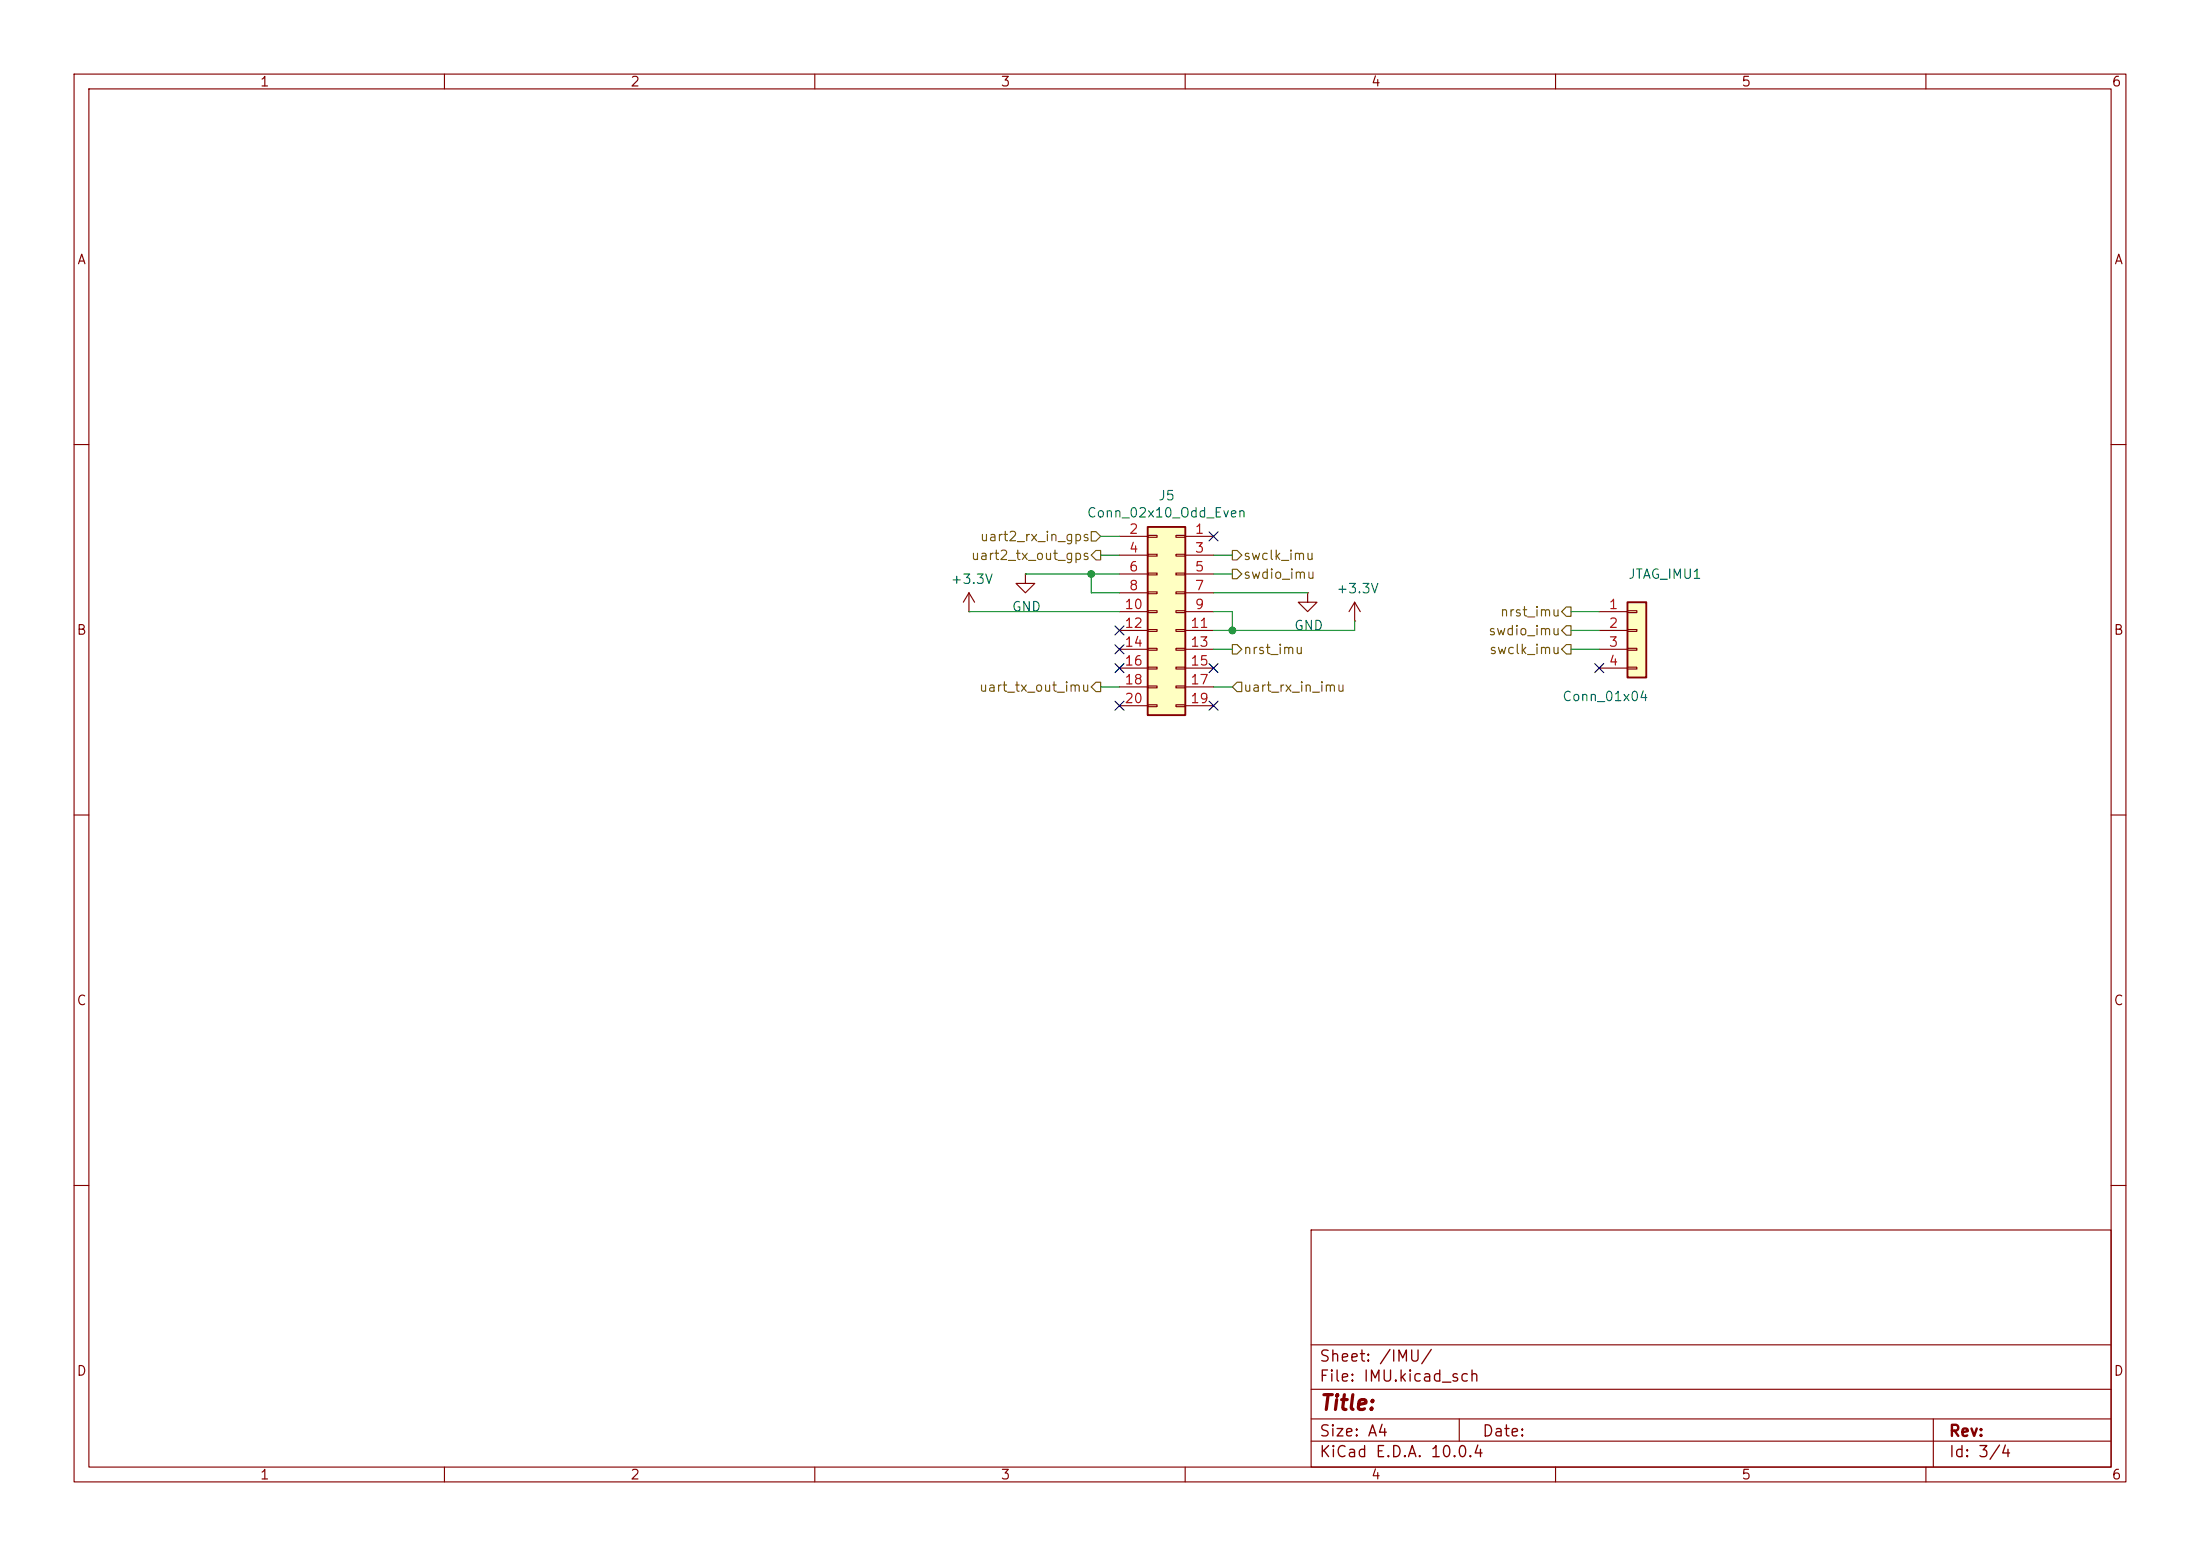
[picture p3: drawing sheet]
(kicad_sch
 (version 20260306)
 (generator "eeschema")
 (generator_version "10.0")
 (paper "A4")
 (lib_symbols
  (symbol "Connector_Generic:Conn_01x04"
   (pin_names
    (offset 1.016) (hide yes)) (exclude_from_sim no) (in_bom yes) (on_board yes)
   (in_pos_files yes)
   (duplicate_pin_numbers_are_jumpers no)
   (property "Reference" "J" (at 0 5.08 0) (show_name no) (do_not_autoplace no) (effects (font (size 1.27 1.27))))
   (property "Value" "Conn_01x04" (at 0 -7.62 0) (show_name no) (do_not_autoplace no) (effects (font (size 1.27 1.27))))
   (property "Footprint" "" (at 0 0 0) (show_name no) (do_not_autoplace no) (hide yes) (effects (font (size 1.27 1.27))))
   (property "Datasheet" "" (at 0 0 0) (show_name no) (do_not_autoplace no) (hide yes) (effects (font (size 1.27 1.27))))
   (property "Description" "Generic connector, single row, 01x04, script generated (kicad-library-utils/schlib/autogen/connector/)" (at 0 0 0) (show_name no) (do_not_autoplace no) (hide yes) (effects (font (size 1.27 1.27))))
   (symbol "Conn_01x04_1_1"
    (rectangle (start -1.27 3.81) (end 1.27 -6.35) (stroke (width 0.254) (type default)) (fill (type background)))
    (rectangle (start -1.27 2.667) (end 0 2.413) (stroke (width 0.1524) (type default)) (fill (type none)))
    (rectangle (start -1.27 0.127) (end 0 -0.127) (stroke (width 0.1524) (type default)) (fill (type none)))
    (rectangle (start -1.27 -2.413) (end 0 -2.667) (stroke (width 0.1524) (type default)) (fill (type none)))
    (rectangle (start -1.27 -4.953) (end 0 -5.207) (stroke (width 0.1524) (type default)) (fill (type none)))
    (pin passive line (at -5.08 2.54 0) (length 3.81) (name "Pin_1" (effects (font (size 1.27 1.27)))) (number "1" (effects (font (size 1.27 1.27)))))
    (pin passive line (at -5.08 0 0) (length 3.81) (name "Pin_2" (effects (font (size 1.27 1.27)))) (number "2" (effects (font (size 1.27 1.27)))))
    (pin passive line (at -5.08 -2.54 0) (length 3.81) (name "Pin_3" (effects (font (size 1.27 1.27)))) (number "3" (effects (font (size 1.27 1.27)))))
    (pin passive line (at -5.08 -5.08 0) (length 3.81) (name "Pin_4" (effects (font (size 1.27 1.27)))) (number "4" (effects (font (size 1.27 1.27))))))
   (embedded_fonts no))
  (symbol "Connector_Generic:Conn_02x10_Odd_Even"
   (pin_names
    (offset 1.016) (hide yes)) (exclude_from_sim no) (in_bom yes) (on_board yes)
   (in_pos_files yes)
   (duplicate_pin_numbers_are_jumpers no)
   (property "Reference" "J" (at 1.27 12.7 0) (show_name no) (do_not_autoplace no) (effects (font (size 1.27 1.27))))
   (property "Value" "Conn_02x10_Odd_Even" (at 1.27 -15.24 0) (show_name no) (do_not_autoplace no) (effects (font (size 1.27 1.27))))
   (property "Footprint" "" (at 0 0 0) (show_name no) (do_not_autoplace no) (hide yes) (effects (font (size 1.27 1.27))))
   (property "Datasheet" "" (at 0 0 0) (show_name no) (do_not_autoplace no) (hide yes) (effects (font (size 1.27 1.27))))
   (property "Description" "Generic connector, double row, 02x10, odd/even pin numbering scheme (row 1 odd numbers, row 2 even numbers), script generated (kicad-library-utils/schlib/autogen/connector/)" (at 0 0 0) (show_name no) (do_not_autoplace no) (hide yes) (effects (font (size 1.27 1.27))))
   (symbol "Conn_02x10_Odd_Even_1_1"
    (rectangle (start -1.27 11.43) (end 3.81 -13.97) (stroke (width 0.254) (type default)) (fill (type background)))
    (rectangle (start -1.27 10.287) (end 0 10.033) (stroke (width 0.1524) (type default)) (fill (type none)))
    (rectangle (start -1.27 7.747) (end 0 7.493) (stroke (width 0.1524) (type default)) (fill (type none)))
    (rectangle (start -1.27 5.207) (end 0 4.953) (stroke (width 0.1524) (type default)) (fill (type none)))
    (rectangle (start -1.27 2.667) (end 0 2.413) (stroke (width 0.1524) (type default)) (fill (type none)))
    (rectangle (start -1.27 0.127) (end 0 -0.127) (stroke (width 0.1524) (type default)) (fill (type none)))
    (rectangle (start -1.27 -2.413) (end 0 -2.667) (stroke (width 0.1524) (type default)) (fill (type none)))
    (rectangle (start -1.27 -4.953) (end 0 -5.207) (stroke (width 0.1524) (type default)) (fill (type none)))
    (rectangle (start -1.27 -7.493) (end 0 -7.747) (stroke (width 0.1524) (type default)) (fill (type none)))
    (rectangle (start -1.27 -10.033) (end 0 -10.287) (stroke (width 0.1524) (type default)) (fill (type none)))
    (rectangle (start -1.27 -12.573) (end 0 -12.827) (stroke (width 0.1524) (type default)) (fill (type none)))
    (rectangle (start 3.81 10.287) (end 2.54 10.033) (stroke (width 0.1524) (type default)) (fill (type none)))
    (rectangle (start 3.81 7.747) (end 2.54 7.493) (stroke (width 0.1524) (type default)) (fill (type none)))
    (rectangle (start 3.81 5.207) (end 2.54 4.953) (stroke (width 0.1524) (type default)) (fill (type none)))
    (rectangle (start 3.81 2.667) (end 2.54 2.413) (stroke (width 0.1524) (type default)) (fill (type none)))
    (rectangle (start 3.81 0.127) (end 2.54 -0.127) (stroke (width 0.1524) (type default)) (fill (type none)))
    (rectangle (start 3.81 -2.413) (end 2.54 -2.667) (stroke (width 0.1524) (type default)) (fill (type none)))
    (rectangle (start 3.81 -4.953) (end 2.54 -5.207) (stroke (width 0.1524) (type default)) (fill (type none)))
    (rectangle (start 3.81 -7.493) (end 2.54 -7.747) (stroke (width 0.1524) (type default)) (fill (type none)))
    (rectangle (start 3.81 -10.033) (end 2.54 -10.287) (stroke (width 0.1524) (type default)) (fill (type none)))
    (rectangle (start 3.81 -12.573) (end 2.54 -12.827) (stroke (width 0.1524) (type default)) (fill (type none)))
    (pin passive line (at -5.08 10.16 0) (length 3.81) (name "Pin_1" (effects (font (size 1.27 1.27)))) (number "1" (effects (font (size 1.27 1.27)))))
    (pin passive line (at 7.62 10.16 180) (length 3.81) (name "Pin_2" (effects (font (size 1.27 1.27)))) (number "2" (effects (font (size 1.27 1.27)))))
    (pin passive line (at -5.08 7.62 0) (length 3.81) (name "Pin_3" (effects (font (size 1.27 1.27)))) (number "3" (effects (font (size 1.27 1.27)))))
    (pin passive line (at 7.62 7.62 180) (length 3.81) (name "Pin_4" (effects (font (size 1.27 1.27)))) (number "4" (effects (font (size 1.27 1.27)))))
    (pin passive line (at -5.08 5.08 0) (length 3.81) (name "Pin_5" (effects (font (size 1.27 1.27)))) (number "5" (effects (font (size 1.27 1.27)))))
    (pin passive line (at 7.62 5.08 180) (length 3.81) (name "Pin_6" (effects (font (size 1.27 1.27)))) (number "6" (effects (font (size 1.27 1.27)))))
    (pin passive line (at -5.08 2.54 0) (length 3.81) (name "Pin_7" (effects (font (size 1.27 1.27)))) (number "7" (effects (font (size 1.27 1.27)))))
    (pin passive line (at 7.62 2.54 180) (length 3.81) (name "Pin_8" (effects (font (size 1.27 1.27)))) (number "8" (effects (font (size 1.27 1.27)))))
    (pin passive line (at -5.08 0 0) (length 3.81) (name "Pin_9" (effects (font (size 1.27 1.27)))) (number "9" (effects (font (size 1.27 1.27)))))
    (pin passive line (at 7.62 0 180) (length 3.81) (name "Pin_10" (effects (font (size 1.27 1.27)))) (number "10" (effects (font (size 1.27 1.27)))))
    (pin passive line (at -5.08 -2.54 0) (length 3.81) (name "Pin_11" (effects (font (size 1.27 1.27)))) (number "11" (effects (font (size 1.27 1.27)))))
    (pin passive line (at 7.62 -2.54 180) (length 3.81) (name "Pin_12" (effects (font (size 1.27 1.27)))) (number "12" (effects (font (size 1.27 1.27)))))
    (pin passive line (at -5.08 -5.08 0) (length 3.81) (name "Pin_13" (effects (font (size 1.27 1.27)))) (number "13" (effects (font (size 1.27 1.27)))))
    (pin passive line (at 7.62 -5.08 180) (length 3.81) (name "Pin_14" (effects (font (size 1.27 1.27)))) (number "14" (effects (font (size 1.27 1.27)))))
    (pin passive line (at -5.08 -7.62 0) (length 3.81) (name "Pin_15" (effects (font (size 1.27 1.27)))) (number "15" (effects (font (size 1.27 1.27)))))
    (pin passive line (at 7.62 -7.62 180) (length 3.81) (name "Pin_16" (effects (font (size 1.27 1.27)))) (number "16" (effects (font (size 1.27 1.27)))))
    (pin passive line (at -5.08 -10.16 0) (length 3.81) (name "Pin_17" (effects (font (size 1.27 1.27)))) (number "17" (effects (font (size 1.27 1.27)))))
    (pin passive line (at 7.62 -10.16 180) (length 3.81) (name "Pin_18" (effects (font (size 1.27 1.27)))) (number "18" (effects (font (size 1.27 1.27)))))
    (pin passive line (at -5.08 -12.7 0) (length 3.81) (name "Pin_19" (effects (font (size 1.27 1.27)))) (number "19" (effects (font (size 1.27 1.27)))))
    (pin passive line (at 7.62 -12.7 180) (length 3.81) (name "Pin_20" (effects (font (size 1.27 1.27)))) (number "20" (effects (font (size 1.27 1.27))))))
   (embedded_fonts no))
  (symbol "power:+3.3V"
   (power global)
   (pin_numbers (hide yes))
   (pin_names
    (offset 0) (hide yes)) (exclude_from_sim no) (in_bom yes) (on_board yes)
   (in_pos_files yes)
   (duplicate_pin_numbers_are_jumpers no)
   (property "Reference" "#PWR" (at 0 -3.81 0) (show_name no) (do_not_autoplace no) (hide yes) (effects (font (size 1.27 1.27))))
   (property "Value" "+3.3V" (at 0 3.556 0) (show_name no) (do_not_autoplace no) (effects (font (size 1.27 1.27))))
   (property "Footprint" "" (at 0 0 0) (show_name no) (do_not_autoplace no) (hide yes) (effects (font (size 1.27 1.27))))
   (property "Datasheet" "" (at 0 0 0) (show_name no) (do_not_autoplace no) (hide yes) (effects (font (size 1.27 1.27))))
   (property "Description" "Power symbol creates a global label with name \"+3.3V\"" (at 0 0 0) (show_name no) (do_not_autoplace no) (hide yes) (effects (font (size 1.27 1.27))))
   (symbol "+3.3V_0_1"
    (polyline (pts (xy -0.762 1.27) (xy 0 2.54)) (stroke (width 0) (type default)) (fill (type none)))
    (polyline (pts (xy 0 2.54) (xy 0.762 1.27)) (stroke (width 0) (type default)) (fill (type none)))
    (polyline (pts (xy 0 0) (xy 0 2.54)) (stroke (width 0) (type default)) (fill (type none))))
   (symbol "+3.3V_1_1"
    (pin power_in line (at 0 0 90) (length 0) (name "" (effects (font (size 1.27 1.27)))) (number "1" (effects (font (size 1.27 1.27))))))
   (embedded_fonts no))
  (symbol "power:GND"
   (power global)
   (pin_numbers (hide yes))
   (pin_names
    (offset 0) (hide yes)) (exclude_from_sim no) (in_bom yes) (on_board yes)
   (in_pos_files yes)
   (duplicate_pin_numbers_are_jumpers no)
   (property "Reference" "#PWR" (at 0 -6.35 0) (show_name no) (do_not_autoplace no) (hide yes) (effects (font (size 1.27 1.27))))
   (property "Value" "GND" (at 0 -3.81 0) (show_name no) (do_not_autoplace no) (effects (font (size 1.27 1.27))))
   (property "Footprint" "" (at 0 0 0) (show_name no) (do_not_autoplace no) (hide yes) (effects (font (size 1.27 1.27))))
   (property "Datasheet" "" (at 0 0 0) (show_name no) (do_not_autoplace no) (hide yes) (effects (font (size 1.27 1.27))))
   (property "Description" "Power symbol creates a global label with name \"GND\" , ground" (at 0 0 0) (show_name no) (do_not_autoplace no) (hide yes) (effects (font (size 1.27 1.27))))
   (symbol "GND_0_1"
    (polyline (pts (xy 0 0) (xy 0 -1.27) (xy 1.27 -1.27) (xy 0 -2.54) (xy -1.27 -1.27) (xy 0 -1.27)) (stroke (width 0) (type default)) (fill (type none))))
   (symbol "GND_1_1"
    (pin power_in line (at 0 0 270) (length 0) (name "" (effects (font (size 1.27 1.27)))) (number "1" (effects (font (size 1.27 1.27))))))
   (embedded_fonts no)))
 (junction
  (at 147.32 77.47)
  (diameter 0)
  (color 0 0 0 0))
 (junction
  (at 166.37 85.09)
  (diameter 0)
  (color 0 0 0 0))
 (no_connect
  (at 163.83 90.17))
 (no_connect
  (at 151.13 90.17))
 (no_connect
  (at 151.13 87.63))
 (no_connect
  (at 163.83 95.25))
 (no_connect
  (at 151.13 95.25))
 (no_connect
  (at 215.9 90.17))
 (no_connect
  (at 163.83 72.39))
 (no_connect
  (at 151.13 85.09))
 (wire
  (pts (xy 163.83 92.71) (xy 166.37 92.71))
  (stroke (width 0) (type default)))
 (wire
  (pts (xy 212.09 82.55) (xy 215.9 82.55))
  (stroke (width 0) (type default)))
 (wire
  (pts (xy 130.81 82.55) (xy 151.13 82.55))
  (stroke (width 0) (type default)))
 (wire
  (pts (xy 163.83 82.55) (xy 166.37 82.55))
  (stroke (width 0) (type default)))
 (wire
  (pts (xy 163.83 74.93) (xy 166.37 74.93))
  (stroke (width 0) (type default)))
 (wire
  (pts (xy 148.59 74.93) (xy 151.13 74.93))
  (stroke (width 0) (type default)))
 (wire
  (pts (xy 166.37 82.55) (xy 166.37 85.09))
  (stroke (width 0) (type default)))
 (wire
  (pts (xy 148.59 92.71) (xy 151.13 92.71))
  (stroke (width 0) (type default)))
 (wire
  (pts (xy 215.9 87.63) (xy 212.09 87.63))
  (stroke (width 0) (type default)))
 (wire
  (pts (xy 163.83 85.09) (xy 166.37 85.09))
  (stroke (width 0) (type default)))
 (wire
  (pts (xy 166.37 85.09) (xy 182.88 85.09))
  (stroke (width 0) (type default)))
 (wire
  (pts (xy 212.09 85.09) (xy 215.9 85.09))
  (stroke (width 0) (type default)))
 (wire
  (pts (xy 163.83 77.47) (xy 166.37 77.47))
  (stroke (width 0) (type default)))
 (wire
  (pts (xy 147.32 80.01) (xy 147.32 77.47))
  (stroke (width 0) (type default)))
 (wire
  (pts (xy 163.83 87.63) (xy 166.37 87.63))
  (stroke (width 0) (type default)))
 (wire
  (pts (xy 147.32 77.47) (xy 151.13 77.47))
  (stroke (width 0) (type default)))
 (wire
  (pts (xy 148.59 72.39) (xy 151.13 72.39))
  (stroke (width 0) (type default)))
 (wire
  (pts (xy 182.88 85.09) (xy 182.88 83.82))
  (stroke (width 0) (type default)))
 (wire
  (pts (xy 163.83 80.01) (xy 176.53 80.01))
  (stroke (width 0) (type default)))
 (wire
  (pts (xy 138.43 77.47) (xy 147.32 77.47))
  (stroke (width 0) (type default)))
 (wire
  (pts (xy 151.13 80.01) (xy 147.32 80.01))
  (stroke (width 0) (type default)))
 (hierarchical_label "swdio_imu"
  (shape output)
  (at 212.09 85.09 180)
  (effects (font (size 1.27 1.27)) (justify right)))
 (hierarchical_label "nrst_imu"
  (shape output)
  (at 166.37 87.63 0)
  (effects (font (size 1.27 1.27)) (justify left)))
 (hierarchical_label "swclk_imu"
  (shape output)
  (at 166.37 74.93 0)
  (effects (font (size 1.27 1.27)) (justify left)))
 (hierarchical_label "uart_rx_in_imu"
  (shape input)
  (at 166.37 92.71 0)
  (effects (font (size 1.27 1.27)) (justify left)))
 (hierarchical_label "uart2_tx_out_gps"
  (shape output)
  (at 148.59 74.93 180)
  (effects (font (size 1.27 1.27)) (justify right)))
 (hierarchical_label "uart2_rx_in_gps"
  (shape input)
  (at 148.59 72.39 180)
  (effects (font (size 1.27 1.27)) (justify right)))
 (hierarchical_label "uart_tx_out_imu"
  (shape output)
  (at 148.59 92.71 180)
  (effects (font (size 1.27 1.27)) (justify right)))
 (hierarchical_label "swclk_imu"
  (shape output)
  (at 212.09 87.63 180)
  (effects (font (size 1.27 1.27)) (justify right)))
 (hierarchical_label "nrst_imu"
  (shape output)
  (at 212.09 82.55 180)
  (effects (font (size 1.27 1.27)) (justify right)))
 (hierarchical_label "swdio_imu"
  (shape output)
  (at 166.37 77.47 0)
  (effects (font (size 1.27 1.27)) (justify left)))
 (symbol
  (lib_id "Connector_Generic:Conn_02x10_Odd_Even")
  (at 158.75 82.55 0)
  (mirror y)
  (unit 1)
  (body_style 1)
  (exclude_from_sim no)
  (in_bom yes)
  (on_board yes)
  (in_pos_files yes)
  (dnp no)
  (property "Reference" "J5" (at 157.48 66.8782 0) (show_name no) (do_not_autoplace no) (effects (font (size 1.27 1.27))))
  (property "Value" "Conn_02x10_Odd_Even" (at 157.48 69.1896 0) (show_name no) (do_not_autoplace no) (effects (font (size 1.27 1.27))))
  (property "Footprint" "imu_connector_female_2x10:imu_connector_female_2x10" (at 158.75 82.55 0) (hide yes) (show_name no) (do_not_autoplace no) (effects (font (size 1.27 1.27))))
  (property "Datasheet" "~" (at 158.75 82.55 0) (hide yes) (show_name no) (do_not_autoplace no) (effects (font (size 1.27 1.27))))
  (property "Description" "" (at 158.75 82.55 0) (show_name no) (do_not_autoplace no) (effects (font (size 1.27 1.27))))
  (pin "1")
  (pin "2")
  (pin "3")
  (pin "4")
  (pin "5")
  (pin "6")
  (pin "7")
  (pin "8")
  (pin "9")
  (pin "10")
  (pin "11")
  (pin "12")
  (pin "13")
  (pin "14")
  (pin "15")
  (pin "16")
  (pin "17")
  (pin "18")
  (pin "19")
  (pin "20"))
 (symbol
  (lib_id "power:+3.3V")
  (at 182.88 83.82 0)
  (unit 1)
  (body_style 1)
  (exclude_from_sim no)
  (in_bom yes)
  (on_board yes)
  (in_pos_files yes)
  (dnp no)
  (property "Reference" "#PWR023" (at 182.88 87.63 0) (hide yes) (show_name no) (do_not_autoplace no) (effects (font (size 1.27 1.27))))
  (property "Value" "+3.3V" (at 183.261 79.4258 0) (show_name no) (do_not_autoplace no) (effects (font (size 1.27 1.27))))
  (property "Footprint" "" (at 182.88 83.82 0) (hide yes) (show_name no) (do_not_autoplace no) (effects (font (size 1.27 1.27))))
  (property "Datasheet" "" (at 182.88 83.82 0) (hide yes) (show_name no) (do_not_autoplace no) (effects (font (size 1.27 1.27))))
  (property "Description" "" (at 182.88 83.82 0) (show_name no) (do_not_autoplace no) (effects (font (size 1.27 1.27))))
  (pin "1"))
 (symbol
  (lib_id "power:+3.3V")
  (at 130.81 82.55 0)
  (unit 1)
  (body_style 1)
  (exclude_from_sim no)
  (in_bom yes)
  (on_board yes)
  (in_pos_files yes)
  (dnp no)
  (property "Reference" "#PWR020" (at 130.81 86.36 0) (hide yes) (show_name no) (do_not_autoplace no) (effects (font (size 1.27 1.27))))
  (property "Value" "+3.3V" (at 131.191 78.1558 0) (show_name no) (do_not_autoplace no) (effects (font (size 1.27 1.27))))
  (property "Footprint" "" (at 130.81 82.55 0) (hide yes) (show_name no) (do_not_autoplace no) (effects (font (size 1.27 1.27))))
  (property "Datasheet" "" (at 130.81 82.55 0) (hide yes) (show_name no) (do_not_autoplace no) (effects (font (size 1.27 1.27))))
  (property "Description" "" (at 130.81 82.55 0) (show_name no) (do_not_autoplace no) (effects (font (size 1.27 1.27))))
  (pin "1"))
 (symbol
  (lib_id "power:GND")
  (at 176.53 80.01 0)
  (unit 1)
  (body_style 1)
  (exclude_from_sim no)
  (in_bom yes)
  (on_board yes)
  (in_pos_files yes)
  (dnp no)
  (property "Reference" "#PWR022" (at 176.53 86.36 0) (hide yes) (show_name no) (do_not_autoplace no) (effects (font (size 1.27 1.27))))
  (property "Value" "GND" (at 176.657 84.4042 0) (show_name no) (do_not_autoplace no) (effects (font (size 1.27 1.27))))
  (property "Footprint" "" (at 176.53 80.01 0) (hide yes) (show_name no) (do_not_autoplace no) (effects (font (size 1.27 1.27))))
  (property "Datasheet" "" (at 176.53 80.01 0) (hide yes) (show_name no) (do_not_autoplace no) (effects (font (size 1.27 1.27))))
  (property "Description" "" (at 176.53 80.01 0) (show_name no) (do_not_autoplace no) (effects (font (size 1.27 1.27))))
  (pin "1"))
 (symbol
  (lib_id "power:GND")
  (at 138.43 77.47 0)
  (unit 1)
  (body_style 1)
  (exclude_from_sim no)
  (in_bom yes)
  (on_board yes)
  (in_pos_files yes)
  (dnp no)
  (property "Reference" "#PWR021" (at 138.43 83.82 0) (hide yes) (show_name no) (do_not_autoplace no) (effects (font (size 1.27 1.27))))
  (property "Value" "GND" (at 138.557 81.8642 0) (show_name no) (do_not_autoplace no) (effects (font (size 1.27 1.27))))
  (property "Footprint" "" (at 138.43 77.47 0) (hide yes) (show_name no) (do_not_autoplace no) (effects (font (size 1.27 1.27))))
  (property "Datasheet" "" (at 138.43 77.47 0) (hide yes) (show_name no) (do_not_autoplace no) (effects (font (size 1.27 1.27))))
  (property "Description" "" (at 138.43 77.47 0) (show_name no) (do_not_autoplace no) (effects (font (size 1.27 1.27))))
  (pin "1"))
 (symbol
  (lib_id "Connector_Generic:Conn_01x04")
  (at 220.98 85.09 0)
  (unit 1)
  (body_style 1)
  (exclude_from_sim no)
  (in_bom yes)
  (on_board yes)
  (in_pos_files yes)
  (dnp no)
  (property "Reference" "JTAG_IMU1" (at 219.71 77.47 0) (show_name no) (do_not_autoplace no) (effects (font (size 1.27 1.27)) (justify left)))
  (property "Value" "Conn_01x04" (at 210.82 93.98 0) (show_name no) (do_not_autoplace no) (effects (font (size 1.27 1.27)) (justify left)))
  (property "Footprint" "Connector_Molex:Molex_Micro-Fit_3.0_Molex_Micro-Fit_3.0_Header_Vertical_1x04_P3.00mm_Snap-in_Plastic_Peg_TH_436500415" (at 220.98 85.09 0) (hide yes) (show_name no) (do_not_autoplace no) (effects (font (size 1.27 1.27))))
  (property "Datasheet" "~" (at 220.98 85.09 0) (hide yes) (show_name no) (do_not_autoplace no) (effects (font (size 1.27 1.27))))
  (property "Description" "" (at 220.98 85.09 0) (show_name no) (do_not_autoplace no) (effects (font (size 1.27 1.27))))
  (pin "1")
  (pin "2")
  (pin "3")
  (pin "4")))
